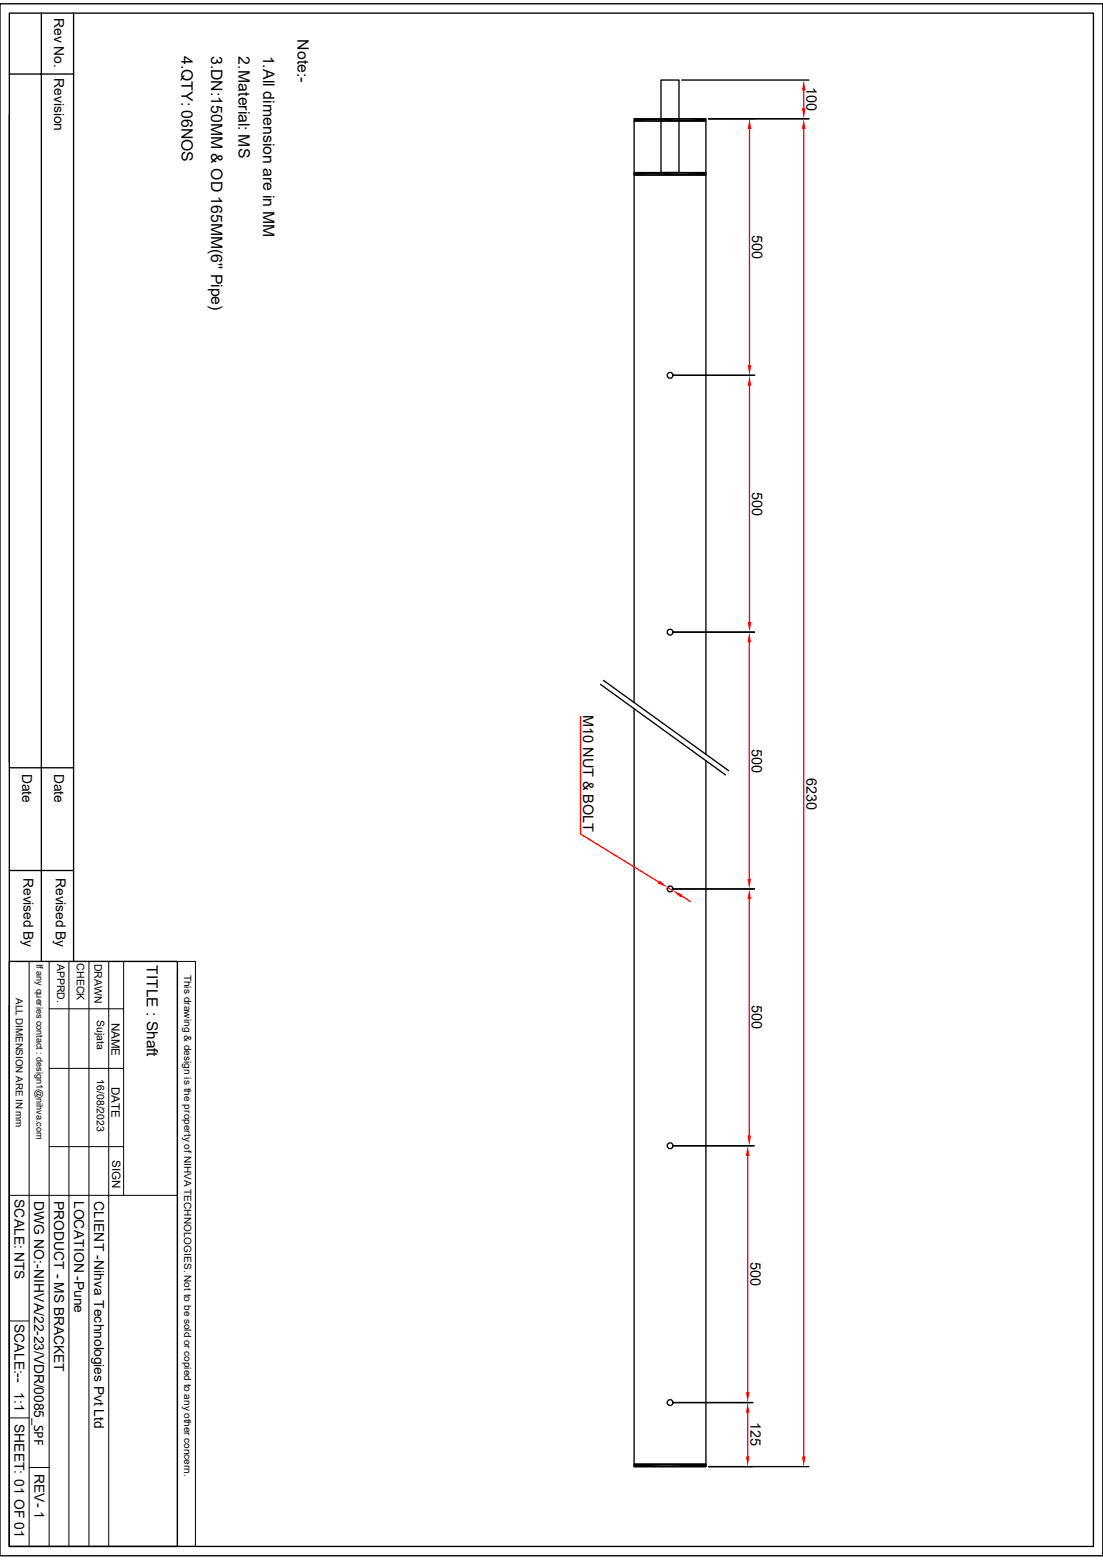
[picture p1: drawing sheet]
<svg xmlns="http://www.w3.org/2000/svg" width="210mm" height="297mm" viewBox="0 0 210 297" stroke-linecap="round" stroke-linejoin="round" font-family="sans-serif">
<g fill="none" stroke="#000" stroke-width=".25">
<path d="M0 .7h210v295.5h-210zM1.8 2.5h206.4v291.9h-206.4zM1.8 14.1h12.2M7.9 2.5v180.5M14 2.5v180.5M125.9 15.2h3.4v17.7h-3.4zM1.8 21.9v123.2M120.7 32.9h13.7v.5h-13.7zM120.7 23.1h13.7M134.9 22.6h19.1M120.7 135v144.2h13.7v-134.4M120.7 133.7v-111.1h13.7v121"/>
<path d="M1.8 146.2h12.2M1.8 165.7h12.2M1.8 183h32v111.4h-32zM1.8 191.4v103M120.7 278.8h13.7M134.9 279.2h19.1"/>
<circle cx="127.6" cy="71.5" r=".55"/>
<circle cx="127.6" cy="120.4" r=".55"/>
<circle cx="127.6" cy="169.2" r=".55"/>
<circle cx="127.6" cy="218.1" r=".55"/>
<circle cx="127.6" cy="267" r=".55"/>
</g>
<g fill="none" stroke="#000" stroke-width=".19">
<path d="M1.8 183h32M5.5 183v111.4M9.4 192.1h14.1M9.4 183v111.4M13.1 183v111.4M16.9 183v111.4M20.7 183v111.4M23.5 183v44.6M33.8 183h3.4v111.4h-3.4zM33.8 184.9v42.7M9.4 218.3h14.1M9.4 203.4h14.1"/>
<path d="M1.8 227.6h32v66.8M1.8 251.5h3.7M1.8 270h3.7M5.5 279.4h3.9"/>
</g>
<path d="M153 24.6v252.7" fill="none" stroke="#f00" stroke-width=".25"/>
<g fill="#f00">
<path d="M153 22.6l.4 2h-.7z"/>
<path d="M152.7 277.3h.7l-.4 1.9z"/>
</g>
<path d="M120.7 32.9h13.7l-13.7 .5zM120.7 33.4l13.7-.5v.5zM120.7 22.6h13.7l-13.7 .5zM120.7 23.1l13.7-.5v.5zM120.7 278.8h13.7l-13.7 .4zM120.7 279.2l13.7-.4v.4z" fill="#000"/>
<path d="M129.8 15.2h24.2M134.9 22.6h19.1M120.7 278.8h13.7v.4h-13.7z" fill="none" stroke="#000" stroke-width=".25"/>
<path d="M153 17.2v3.4" fill="none" stroke="#f00" stroke-width=".25"/>
<g fill="#f00">
<path d="M153 15.2l.4 2h-.7z"/>
<path d="M152.7 20.6h.7l-.4 2z"/>
</g>
<path d="M134.9 22.6h8.8M128.1 71.5h15.6" fill="none" stroke="#000" stroke-width=".25"/>
<path d="M142.7 24.6v44.9" fill="none" stroke="#f00" stroke-width=".25"/>
<g fill="#f00">
<path d="M142.7 22.6l.3 2h-.6z"/>
<path d="M142.4 69.5h.6l-.3 2z"/>
</g>
<path d="M128.1 71.5h15.6M128.1 120.4h15.6" fill="none" stroke="#000" stroke-width=".25"/>
<path d="M142.7 73.4v45" fill="none" stroke="#f00" stroke-width=".25"/>
<g fill="#f00">
<path d="M142.7 71.5l.3 1.9h-.6z"/>
<path d="M142.4 118.4h.6l-.3 2z"/>
</g>
<path d="M128.1 120.4h15.5M128.1 169.2h15.5" fill="none" stroke="#000" stroke-width=".25"/>
<path d="M142.7 122.3v45" fill="none" stroke="#f00" stroke-width=".25"/>
<g fill="#f00">
<path d="M142.7 120.4l.3 1.9h-.7z"/>
<path d="M142.3 167.3h.7l-.3 1.9z"/>
</g>
<path d="M128.1 169.2h15.5M128.1 218.1h15.5" fill="none" stroke="#000" stroke-width=".25"/>
<path d="M142.7 171.2v45" fill="none" stroke="#f00" stroke-width=".25"/>
<g fill="#f00">
<path d="M142.7 169.2l.3 2h-.7z"/>
<path d="M142.3 216.2h.7l-.3 1.9z"/>
</g>
<path d="M128.1 218.1h15.2M128.1 267h15.2" fill="none" stroke="#000" stroke-width=".25"/>
<path d="M142.4 220.1v44.9" fill="none" stroke="#f00" stroke-width=".25"/>
<g fill="#f00">
<path d="M142.4 218.1l.3 2h-.7z"/>
<path d="M142 265h.7l-.3 2z"/>
</g>
<path d="M128.1 267h15.2M134.9 279.2h8.4" fill="none" stroke="#000" stroke-width=".25"/>
<path d="M142.4 269v8.3" fill="none" stroke="#f00" stroke-width=".25"/>
<g fill="#f00">
<path d="M142.4 267l.3 2h-.7z"/>
<path d="M142 277.3h.7l-.3 1.9z"/>
</g>
<path d="M110.5 136.4v22.4l14.9 9.1M127.1 169l1 .5M129.8 170.6l1.6 1" fill="none" stroke="#f00" stroke-width=".25"/>
<g fill="#f00">
<path d="M128.1 169.5l1.8 .8-.3 .6z"/>
<path d="M125.6 167.6l1.5 1.4-1.8-.8z"/>
</g>
<path d="M114.3 130.3l23.8 17.2M114.9 129.5l23.8 17.2" fill="none" stroke="#000" stroke-width=".25"/>
<g font-size="3">
<text x="34.5" y="10.6" transform="rotate(90 34.5 10.6)">4.QTY: 06NOS</text>
<text x="40.2" y="10.6" transform="rotate(90 40.2 10.6)">3.DN:150MM &amp; OD 165MM(6'' Pipe)</text>
<text x="45.4" y="10.8" transform="rotate(90 45.4 10.8)">2.Material: MS</text>
<text x="50.1" y="10.6" transform="rotate(90 50.1 10.6)">1.All dimension are in MM</text>
<text x="56.6" y="7.5" transform="rotate(90 56.6 7.5)">Note:-</text>
</g>
<text font-size="2.9" x="27.9" y="183.8" transform="rotate(90 27.9 183.8)">TITLE : Shaft</text>
<g font-size="2.8">
<text x="153.6" y="16.6" transform="rotate(90 153.6 16.6)">100</text>
<text x="143.2" y="44.7" transform="rotate(90 143.2 44.7)">500</text>
<text x="143.2" y="93.6" transform="rotate(90 143.2 93.6)">500</text>
<text x="111" y="136.2" transform="rotate(90 111 136.2)">M10 NUT &amp; BOLT</text>
<text x="143.2" y="142.5" transform="rotate(90 143.2 142.5)">500</text>
<text x="153.6" y="148.1" transform="rotate(90 153.6 148.1)">6230</text>
<text x="143.2" y="191.4" transform="rotate(90 143.2 191.4)">500</text>
<text x="142.9" y="240.3" transform="rotate(90 142.9 240.3)">500</text>
<text x="142.9" y="270.8" transform="rotate(90 142.9 270.8)">125</text>
</g>
<g font-size="2.6">
<text x="10.3" y="3.5" transform="rotate(90 10.3 3.5)">Rev No.</text>
<text x="10.3" y="14.9" transform="rotate(90 10.3 14.9)">Revision</text>
<text x="4.2" y="147.3" transform="rotate(90 4.2 147.3)">Date</text>
<text x="10.3" y="147.3" transform="rotate(90 10.3 147.3)">Date</text>
<text x="4.5" y="167.2" transform="rotate(90 4.5 167.2)">Revised By</text>
<text x="10.6" y="167.2" transform="rotate(90 10.6 167.2)">Revised By</text>
<text x="2.8" y="228.3" transform="rotate(90 2.8 228.3)">SCALE: NTS</text>
<text x="6.5" y="228.6" transform="rotate(90 6.5 228.6)">DWG NO:-NIHVA/22-23/VDR/0085_SPF</text>
<text x="10.3" y="228.6" transform="rotate(90 10.3 228.6)">PRODUCT - MS BRACKET</text>
<text x="14.1" y="228.6" transform="rotate(90 14.1 228.6)">LOCATION -Pune</text>
<text x="17.9" y="228.7" transform="rotate(90 17.9 228.7)">CLIENT -Nihva Technologies Pvt Ltd</text>
<text x="2.8" y="252" transform="rotate(90 2.8 252)">SCALE:--</text>
<text x="2.8" y="265.1" transform="rotate(90 2.8 265.1)">1:1</text>
<text x="2.8" y="271.1" transform="rotate(90 2.8 271.1)">SHEET: 01 OF 01</text>
<text x="6.6" y="280.6" transform="rotate(90 6.6 280.6)">REV- 1</text>
</g>
<g font-size="2.2">
<text x="21.3" y="194.7" transform="rotate(90 21.3 194.7)">NAME</text>
<text x="21.3" y="206.9" transform="rotate(90 21.3 206.9)">DATE</text>
<text x="21.4" y="220.8" transform="rotate(90 21.4 220.8)">SIGN</text>
</g>
<g font-size="2">
<text x="10.9" y="183.5" transform="rotate(90 10.9 183.5)">APPRD.</text>
<text x="14.6" y="183.4" transform="rotate(90 14.6 183.4)">CHECK</text>
<text x="18" y="183.5" transform="rotate(90 18 183.5)">DRAWN</text>
<text x="18.5" y="194.3" transform="rotate(90 18.5 194.3)">Sujata</text>
<text x="18.5" y="205.5" transform="rotate(90 18.5 205.5)">16/08/2023</text>
</g>
<g font-size="1.9">
<text x="35.1" y="185.5" transform="rotate(90 35.1 185.5)">This drawing &amp; design is the property of NIHVA TECHNOLOGIES. Not to be sold or copied to any other concern.</text>
<text x="3" y="190" transform="rotate(90 3 190)">ALL DIMENSION ARE IN mm</text>
</g>
<text font-size="1.7" x="6.9" y="183.5" transform="rotate(90 6.9 183.5)">If any queries contact : design1@nihva.com</text>
</svg>
